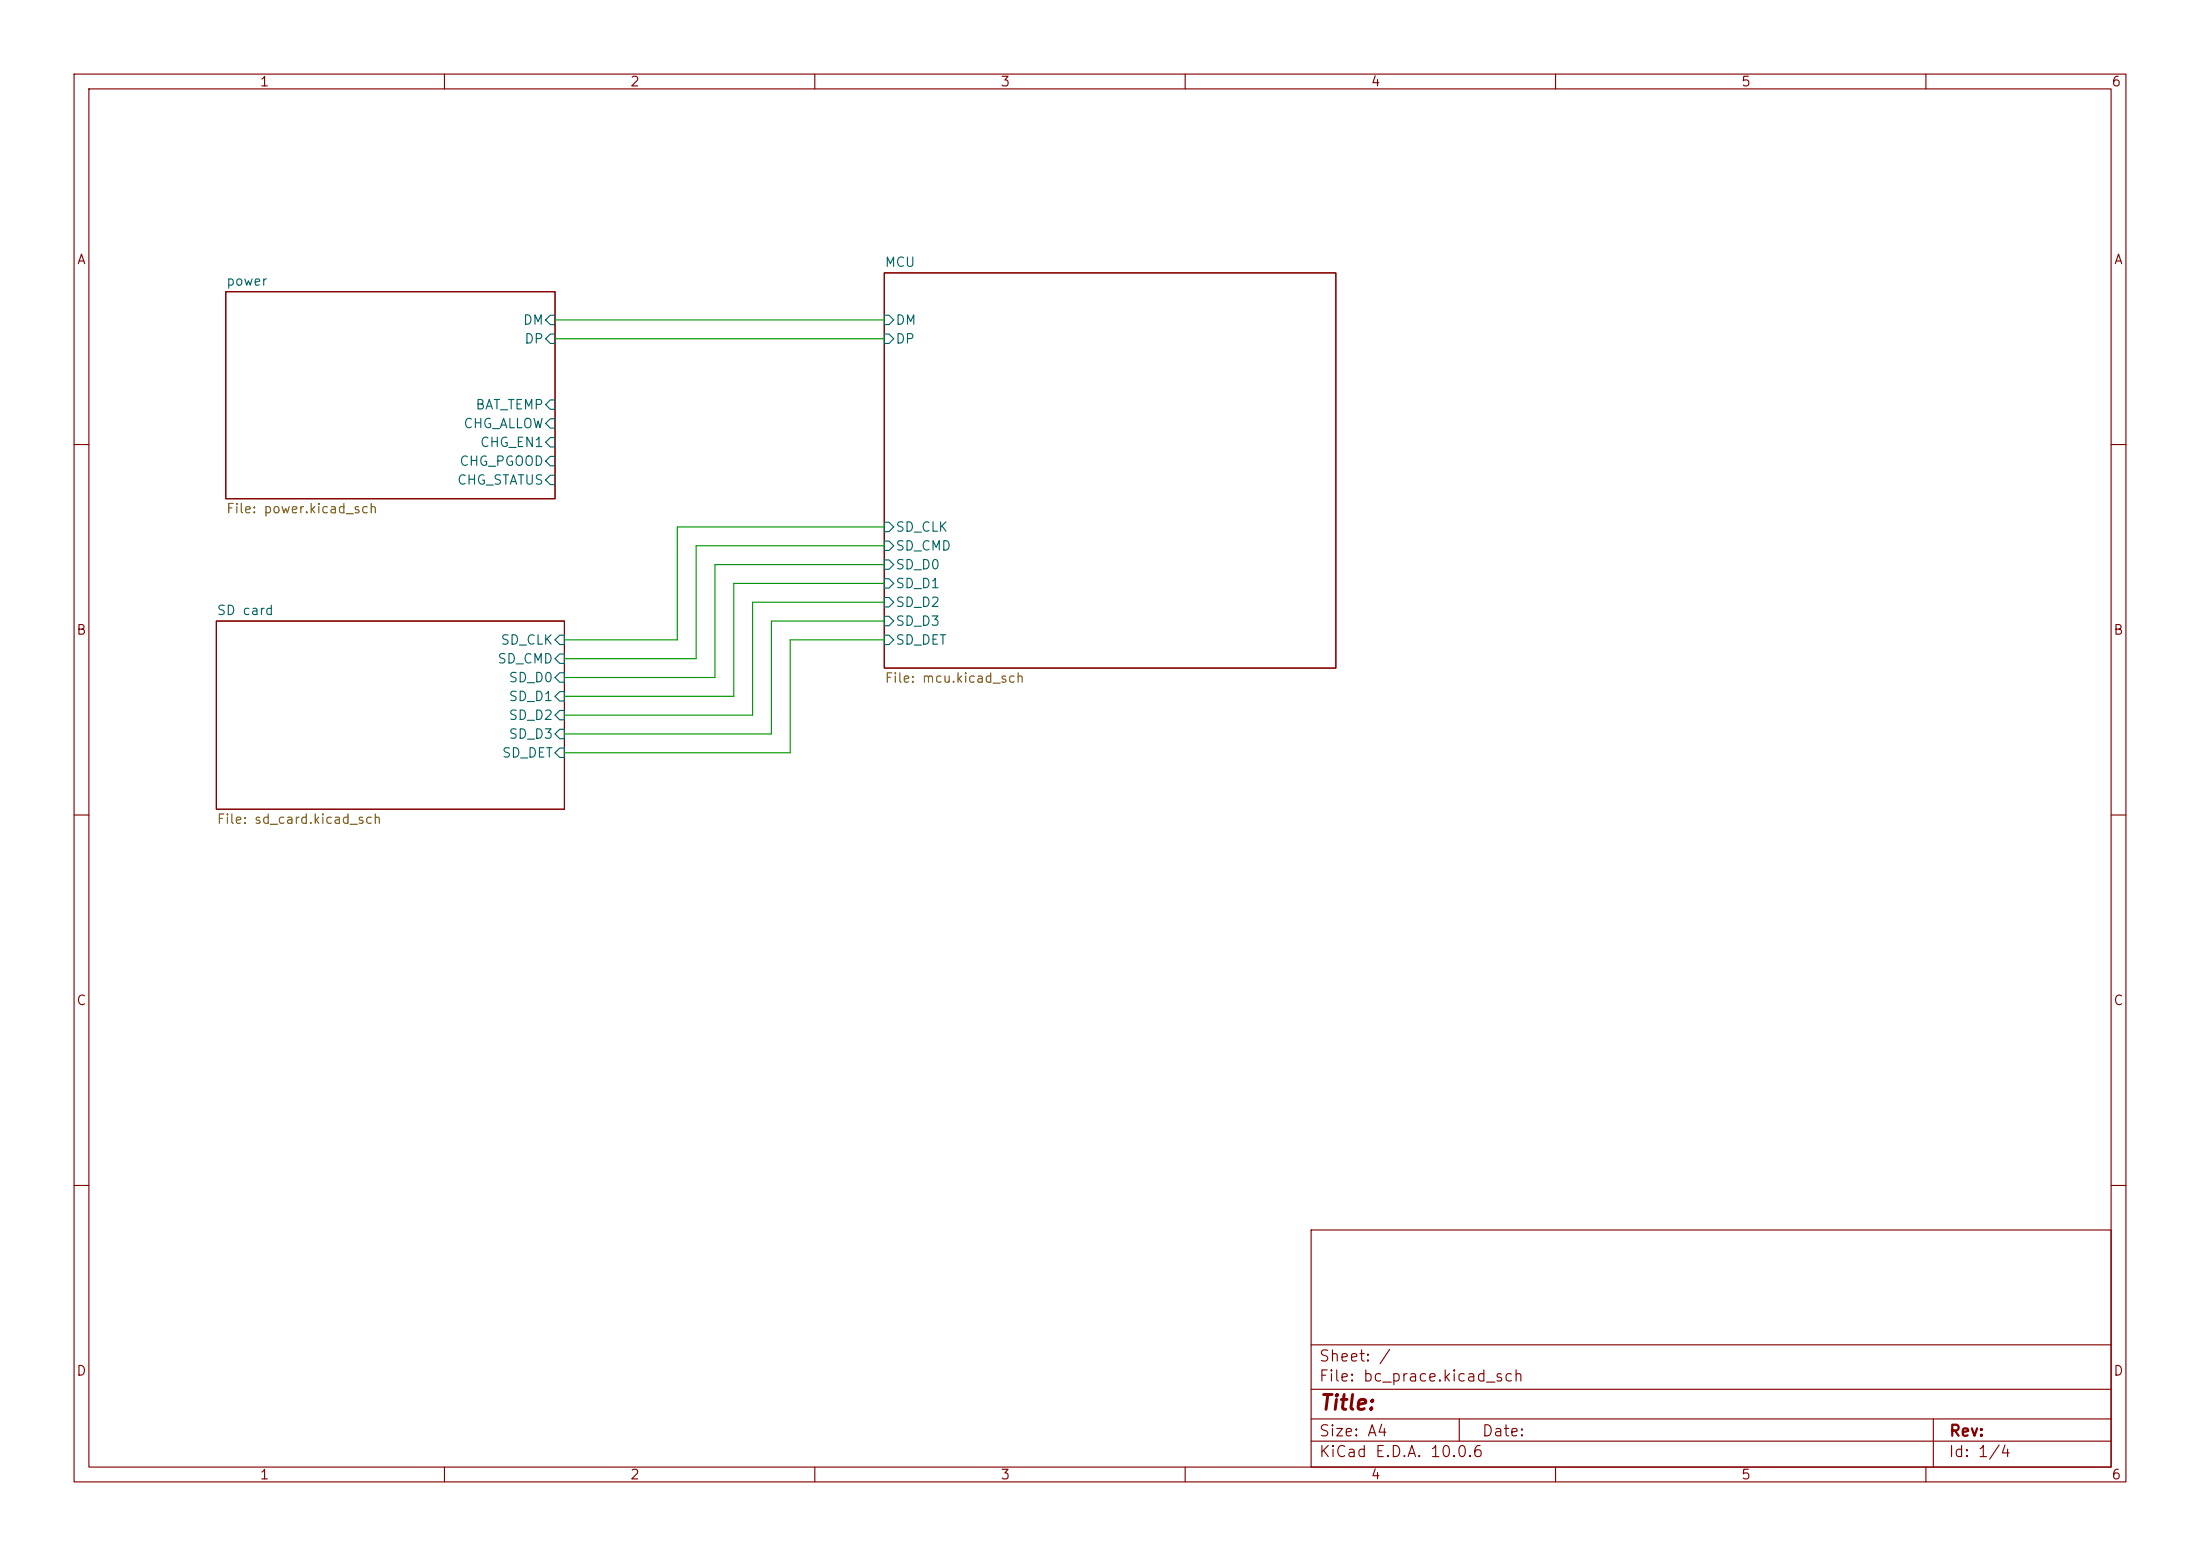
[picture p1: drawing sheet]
<svg xmlns="http://www.w3.org/2000/svg" width="297mm" height="210mm" viewBox="0 0 297 210" stroke-linecap="round" stroke-linejoin="round" font-family="sans-serif">
<g fill="none" stroke="#840000" stroke-width=".15">
<path d="M10 10h277v190h-277zM12 12h273v186h-273zM60 10v2M110 10v2M160 10v2M210 10v2M260 10v2M30.5 39.4h44.4v27.9h-44.4zM119.4 36.8h60.9v53.4h-60.9zM10 60h2M285 60h2M29.2 83.8h47v25.4h-47z"/>
<path d="M10 110h2M285 110h2M10 160h2M177 166h108v32h-108zM285 160h2M60 198v2M110 198v2M160 198v2M177 194.5h108M177 191.5h108M177 187.5h108M177 181.5h108"/>
<path d="M197 191.5v3M210 198v2M260 198v2M261 191.5v6.5"/>
</g>
<g fill="none" stroke="#006464" stroke-width=".15">
<path d="M74.3 42.5h.6v1.3h-.6l-.6-.6zM74.3 45.1h.6v1.3h-.6l-.6-.7zM74.3 54h.6v1.2h-.6l-.6-.6zM74.3 56.5h.6v1.3h-.6l-.6-.6zM74.3 59.1h.6v1.2h-.6l-.6-.6zM119.4 42.5h.6l.6 .7-.6 .6h-.6zM119.4 45.1h.6l.6 .6-.6 .7h-.6zM74.3 61.6h.6v1.3h-.6l-.6-.7zM74.3 64.1h.6v1.3h-.6l-.6-.6zM119.4 70.5h.6l.6 .6-.6 .7h-.6zM119.4 73h.6l.6 .7-.6 .6h-.6zM119.4 75.6h.6l.6 .6-.6 .6h-.6z"/>
<path d="M119.4 78.1h.6l.6 .6-.6 .7h-.6zM75.6 85.7h.6v1.3h-.6l-.7-.6zM75.6 88.3h.6v1.2h-.6l-.7-.6zM75.6 90.8h.6v1.3h-.6l-.7-.7zM75.6 93.3h.6v1.3h-.6l-.7-.6zM75.6 95.9h.6v1.3h-.6l-.7-.7zM75.6 98.4h.6v1.3h-.6l-.7-.6zM119.4 80.6h.6l.6 .7-.6 .6h-.6zM119.4 83.2h.6l.6 .6-.6 .7h-.6zM119.4 85.7h.6l.6 .7-.6 .6h-.6zM75.6 101h.6v1.2h-.6l-.7-.6z"/>
</g>
<path d="M74.9 45.7h44.5M74.9 43.2h44.5M119.4 71.1h-28v15.3h-15.2M119.4 73.7h-25.4v15.2h-17.8M119.4 76.2h-22.9v15.2h-20.3M119.4 78.7h-20.3v15.3h-22.9M119.4 81.3h-17.8v15.2h-25.4M119.4 86.4h-12.7v15.2h-30.5M119.4 83.8h-15.3v15.3h-27.9" fill="none" stroke="#009600" stroke-width=".15"/>
<text font-size="2" fill="#840000" x="178" y="190.8">Title:</text>
<g font-size="1.5" fill="#840000">
<text x="178" y="184.1">Sheet: /</text>
<text x="178" y="186.8">File: bc_prace.kicad_sch</text>
<text x="178" y="197">KiCad E.D.A. 10.0.6</text>
<text x="178" y="194.2">Size: A4</text>
<text x="200" y="194.2">Date:</text>
<text x="263" y="197">Id: 1/4</text>
<text x="263" y="194.2">Rev:</text>
</g>
<g font-size="1.3" fill="#840000">
<text x="35" y="12">1</text>
<text x="85" y="12">2</text>
<text x="135" y="12">3</text>
<text x="185" y="12">4</text>
<text x="235" y="12">5</text>
<text x="285" y="12">6</text>
<text x="10.3" y="36">A</text>
<text x="285.3" y="36">A</text>
<text x="10.2" y="86">B</text>
<text x="285.2" y="86">B</text>
<text x="10.2" y="136">C</text>
<text x="285.2" y="136">C</text>
<text x="10.2" y="186">D</text>
<text x="285.2" y="186">D</text>
<text x="35" y="200">1</text>
<text x="85" y="200">2</text>
<text x="135" y="200">3</text>
<text x="185" y="200">4</text>
<text x="235" y="200">5</text>
<text x="285" y="200">6</text>
</g>
<g font-size="1.3" fill="#006464">
<text x="30.5" y="38.9">power</text>
<text x="119.4" y="36.3">MCU</text>
<text x="70.5" y="44.1">DM</text>
<text x="70.7" y="46.7">DP</text>
<text x="120.8" y="44.1">DM</text>
<text x="120.8" y="46.7">DP</text>
<text x="62.5" y="58.1">CHG_ALLOW</text>
<text x="64.1" y="55.6">BAT_TEMP</text>
<text x="61.6" y="65.7">CHG_STATUS</text>
<text x="61.9" y="63.2">CHG_PGOOD</text>
<text x="64.7" y="60.7">CHG_EN1</text>
<text x="120.8" y="72.1">SD_CLK</text>
<text x="120.8" y="74.6">SD_CMD</text>
<text x="120.8" y="77.2">SD_D0</text>
<text x="29.2" y="83.3">SD card</text>
<text x="120.8" y="79.7">SD_D1</text>
<text x="120.8" y="82.2">SD_D2</text>
<text x="67.1" y="89.9">SD_CMD</text>
<text x="67.5" y="87.3">SD_CLK</text>
<text x="120.8" y="84.8">SD_D3</text>
<text x="120.8" y="87.3">SD_DET</text>
<text x="68.6" y="92.4">SD_D0</text>
<text x="68.6" y="94.9">SD_D1</text>
<text x="68.6" y="97.5">SD_D2</text>
<text x="68.6" y="100">SD_D3</text>
<text x="67.7" y="102.6">SD_DET</text>
</g>
<g font-size="1.3" fill="#725600">
<text x="30.5" y="69.6">File: power.kicad_sch</text>
<text x="119.4" y="92.5">File: mcu.kicad_sch</text>
<text x="29.2" y="111.5">File: sd_card.kicad_sch</text>
</g>
</svg>
